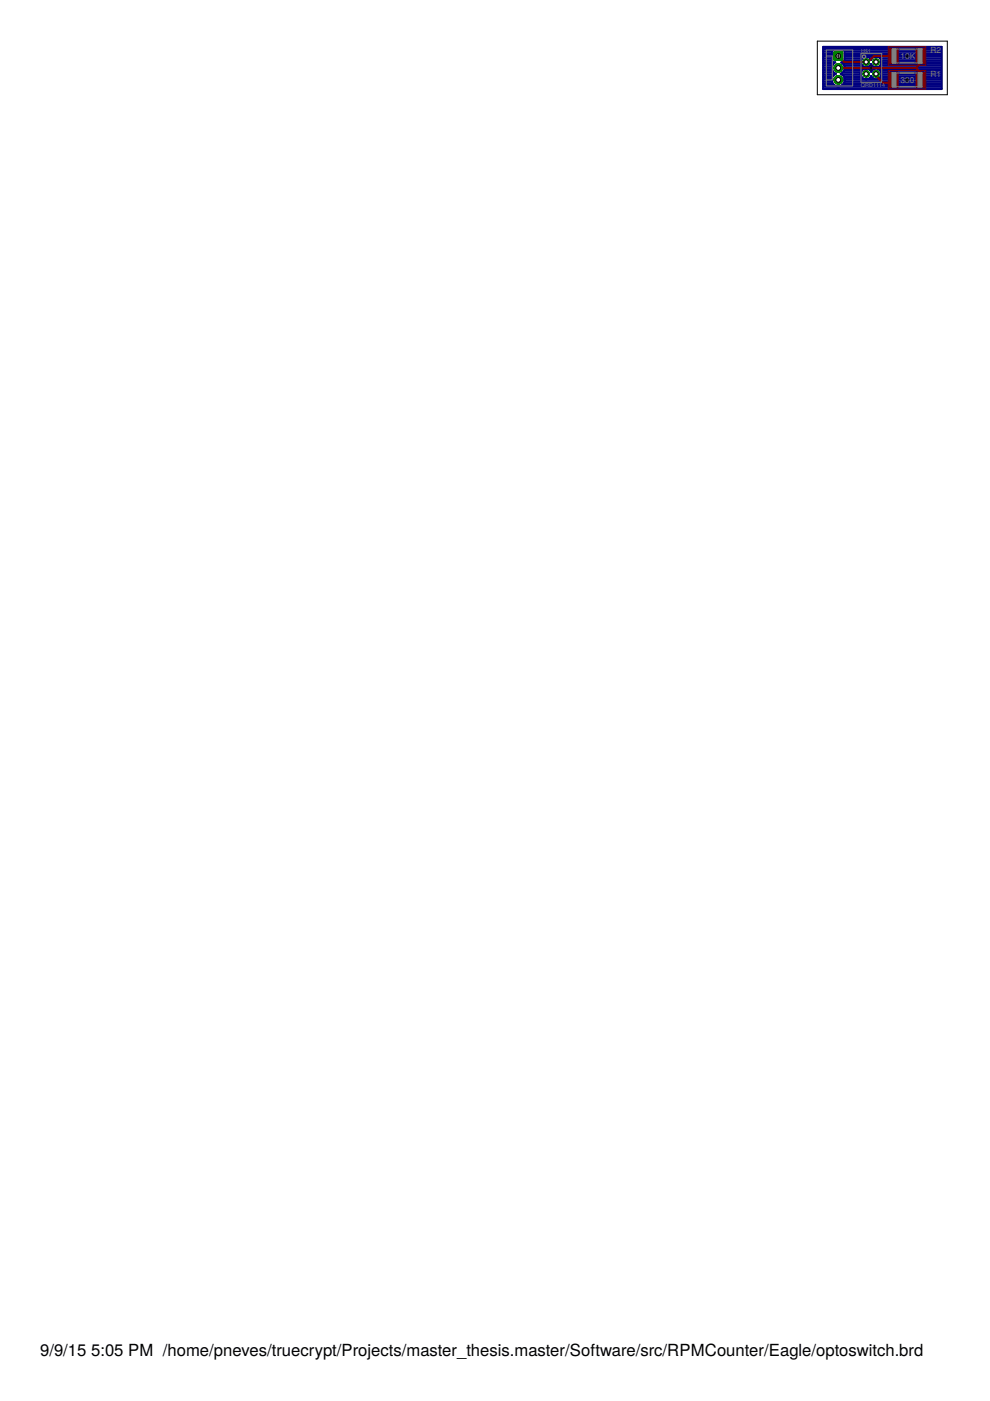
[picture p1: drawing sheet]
<svg xmlns="http://www.w3.org/2000/svg" width="210mm" height="297mm" viewBox="0 0 210 297" stroke-linecap="round" stroke-linejoin="round" font-family="sans-serif">
<g fill="none" stroke="#000080" stroke-width=".42">
<path d="M174.5 9.9h25.1v9h-25.1zM174.5 16.9h3.2v1.4l-.7-.2-.5-.4M174.5 10.5h25.1M174.5 13.2h2.1M174.5 12h1.9M174.5 14.3h1.9M174.5 18.8h25.1M174.5 18.4h25.1M174.5 18h2.3M174.5 17.6h2M174.5 17.3h1.9M174.5 16.5h1.9"/>
<path d="M174.5 16.2h2.1M174.5 15.8h2.5M174.5 15.4h2.3M174.5 15h2M174.5 14.6h1.9M174.5 13.9h2M174.5 13.5h2.2M174.5 12.8h1.9M174.5 12.4h1.9M174.5 11.7h1.9M174.5 11.3h1.9M174.5 10.9h1.9"/>
<path d="M174.5 10.2h25.1M176.5 17.7l-.2-.7h2.8l-.2 .7M176.6 10.5l-.2 .3v2.2l.2 .2h.5a1.33 1.33 0 0 0-.7 1.3 1.33 1.33 0 0 0 .8 1.1M177.2 15.6v.1M177.2 15.6a1.36 1.36 0 0 0-.9 1.3M177.7 18h.1M177.7 17.6h.1M177.7 17.3h.1M178.2 15.6h.1M178.3 15.6a1.45 1.45 0 0 1 .8 1.3M178.5 15.8h4M178.6 18h21"/>
<path d="M178.6 15.4h3.9M178.8 13.5h3.8M178.8 10.5l.3 .3v2.2l-.3 .2h-.4a1.34 1.34 0 0 1 .7 1.3 1.34 1.34 0 0 1-.9 1.1M178.9 16.2h3.7M178.9 13.2h3.6M178.9 15h3.8M178.9 17.6h20.7M179 13.9h3.8M179.1 12h6.3M179.1 14.3h6.5M179.1 16.5h3.8M179.1 14.6h4"/>
<path d="M179.1 12.8h3.5M179.1 12.4h3.7M179.1 11.7h20.5M179.1 11.3h20.5M179.1 10.9h20.5M179.1 17.3h20.5M182.5 15.6h1.2M182.5 15.7h1.2M182.5 15.8l.4 .8M182.5 15.4v.4M182.6 15.1a1.17 1.17 0 0 1 2 0M182.6 15.1l-.1 .3"/>
<path d="M182.9 16.6a1.18 1.18 0 0 0 1.5 0M183.4 12a1.11 1.11 0 0 0-.6 1.8 1.11 1.11 0 0 0 1.9-.2M183.6 14.5v2.3M183.6 16.5h.1M183.6 16.2h.1M183.6 15.8h.1M183.6 15.4h.1M183.6 15h.1M183.6 14.6h.1M183.7 14.5v2.3M183.9 12l.4 .2 .4 .5M184.2 14.6h1.1"/>
<path d="M184.4 16.5h.6M184.4 13.9h.5M184.5 12.4h.3M184.6 15h.2M184.7 13.6h.1M184.7 12.7h.1M184.7 13.6l.2 .3M184.7 16.2h.1M184.8 15l-.1 .2-.1-.1M184.8 15a1.13 1.13 0 0 1 1.9 0M185.7 13.1l13.9 .1M185.7 12v2.3"/>
<path d="M185.7 12h.1M185.7 13.9h.1M185.7 13.5h.1M185.7 12.8h.1M185.7 12.4h.1M185.8 12v2.3M185.9 14.3h13.7M186.1 12h13.5M186.2 14.6h13.4M186.5 16.5h13.1M186.6 13.9h13M186.6 12.4a1.15 1.15 0 0 0-1.9 .3"/>
<path d="M186.6 12.4a1.16 1.16 0 0 1-.1 1.6 1.16 1.16 0 0 1-1.6-.1M186.6 12.4h13M186.7 15h12.9M186.7 15a1.12 1.12 0 0 1-.4 1.7 1.12 1.12 0 0 1-1.6-.6l-.3 .5M186.8 16.2h12.8M186.8 15.4h12.8M186.8 13.5h12.8M186.9 15.8h12.7M186.9 12.8h12.7M199.6 16.9h-21.8v1.4l.7-.2 .4-.4"/>
</g>
<circle cx="183.6" cy="13.1" r=".7" fill="#008000" stroke="#008000" stroke-width=".21"/>
<circle cx="183.6" cy="13.1" r=".44" fill="#fff" stroke="#000" stroke-width=".21"/>
<circle cx="183.6" cy="15.7" r=".7" fill="#008000" stroke="#008000" stroke-width=".21"/>
<circle cx="183.6" cy="15.7" r=".44" fill="#fff" stroke="#000" stroke-width=".21"/>
<circle cx="185.7" cy="15.7" r=".7" fill="#008000" stroke="#008000" stroke-width=".21"/>
<circle cx="185.7" cy="15.7" r=".44" fill="#fff" stroke="#000" stroke-width=".21"/>
<circle cx="185.7" cy="13.1" r=".7" fill="#008000" stroke="#008000" stroke-width=".21"/>
<circle cx="185.7" cy="13.1" r=".44" fill="#fff" stroke="#000" stroke-width=".21"/>
<path d="M176.8 10.9h1.9v1.9h-1.9z" fill="#008000" stroke="#008000" stroke-width=".21"/>
<circle cx="177.7" cy="11.9" r=".51" fill="#fff" stroke="#000" stroke-width=".21"/>
<circle cx="177.7" cy="14.4" r=".93" fill="#008000" stroke="#008000" stroke-width=".21"/>
<circle cx="177.7" cy="14.4" r=".51" fill="#fff" stroke="#000" stroke-width=".21"/>
<circle cx="177.7" cy="16.9" r=".93" fill="#008000" stroke="#008000" stroke-width=".21"/>
<circle cx="177.7" cy="16.9" r=".51" fill="#fff" stroke="#000" stroke-width=".21"/>
<g fill="#800000" stroke="#800000" stroke-width=".21">
<path d="M188.6 15.3h1.8v3.2h-1.8z"/>
<path d="M194.2 15.3h1.8v3.2h-1.8z"/>
<path d="M188.6 10.3h1.8v3.2h-1.8z"/>
<path d="M194.2 10.3h1.8v3.2h-1.8z"/>
</g>
<path d="M177.7 11.9l1.3 1.2h5.1l1.2-1.2h4.2M177.7 14.4h16.5M185.7 15.7v.4l1.5 1.5h1.7l.6-.7M194.2 14.4l.9 .9v1.6M195.1 11.9l-.3 .2v1.7l-.6 .6" fill="none" stroke="#800000" stroke-width=".42"/>
<circle cx="183.6" cy="13.1" r=".7" fill="#008000" stroke="#008000" stroke-width=".21"/>
<circle cx="183.6" cy="13.1" r=".44" fill="#fff" stroke="#000" stroke-width=".21"/>
<circle cx="183.6" cy="15.7" r=".7" fill="#008000" stroke="#008000" stroke-width=".21"/>
<circle cx="183.6" cy="15.7" r=".44" fill="#fff" stroke="#000" stroke-width=".21"/>
<circle cx="185.7" cy="15.7" r=".7" fill="#008000" stroke="#008000" stroke-width=".21"/>
<circle cx="185.7" cy="15.7" r=".44" fill="#fff" stroke="#000" stroke-width=".21"/>
<circle cx="185.7" cy="13.1" r=".7" fill="#008000" stroke="#008000" stroke-width=".21"/>
<circle cx="185.7" cy="13.1" r=".44" fill="#fff" stroke="#000" stroke-width=".21"/>
<path d="M176.8 10.9h1.9v1.9h-1.9z" fill="#008000" stroke="#008000" stroke-width=".21"/>
<circle cx="177.7" cy="11.9" r=".51" fill="#fff" stroke="#000" stroke-width=".21"/>
<circle cx="177.7" cy="14.4" r=".93" fill="#008000" stroke="#008000" stroke-width=".21"/>
<circle cx="177.7" cy="14.4" r=".51" fill="#fff" stroke="#000" stroke-width=".21"/>
<circle cx="177.7" cy="16.9" r=".93" fill="#008000" stroke="#008000" stroke-width=".21"/>
<circle cx="177.7" cy="16.9" r=".51" fill="#fff" stroke="#000" stroke-width=".21"/>
<path d="M188.3 15h8v3.9h-8zM188.3 9.9h8v3.9h-8z" fill="none" stroke="#800000" stroke-width=".21"/>
<path d="M175.2 10.6h5.6v7.6h-5.6zM175.2 11.9h1.3v5h-1.3M182.5 11.4h4.4v6h-4.4zM189.9 15.5h4.8M189.9 18.4h4.8M189.9 10.4h4.8M189.9 13.3h4.8" fill="none" stroke="#808080" stroke-width=".21"/>
<circle cx="183.2" cy="12" r=".36" fill="none" stroke="#808080" stroke-width=".25"/>
<g fill="#808080" stroke="#808080" stroke-width=".21">
<path d="M189.1 15.4h.9v3.1h-.9z"/>
<path d="M194.7 15.4h.8v3.1h-.8z"/>
<path d="M189.1 10.3h.9v3.1h-.9z"/>
<path d="M194.7 10.3h.8v3.1h-.8z"/>
</g>
<path d="M173.3 8.7h27.6v11.4h-27.6zM177.2 11.9h1.1M177.7 11.3v1.1M184.1 14.4h1.2M184.7 13.8v1.2M191.9 11.9h.8M191.9 16.9h.8M192.3 11.5v.8M192.3 16.5v.9" fill="none" stroke="#000" stroke-width=".21"/>
<g font-size="3.5">
<text x="8.5" y="287.5">9/9/15</text>
<text x="19.3" y="287.5">5:05 PM /home/pneves/truecrypt/Projects/master_thesis.master/Software/src/RPMCounter/Eagle/optoswitch.brd</text>
</g>
<g font-size="1.8" fill="#808080">
<text x="197.3" y="11.2">R2</text>
<text x="190.9" y="17.6">330</text>
<text x="190.9" y="12.5">10K</text>
<text x="197.3" y="16.3">R1</text>
</g>
<g font-size="1.1" fill="#808080">
<text x="182.6" y="11.2">U$1</text>
<text x="182.5" y="18.5">QRD1114</text>
</g>
</svg>
